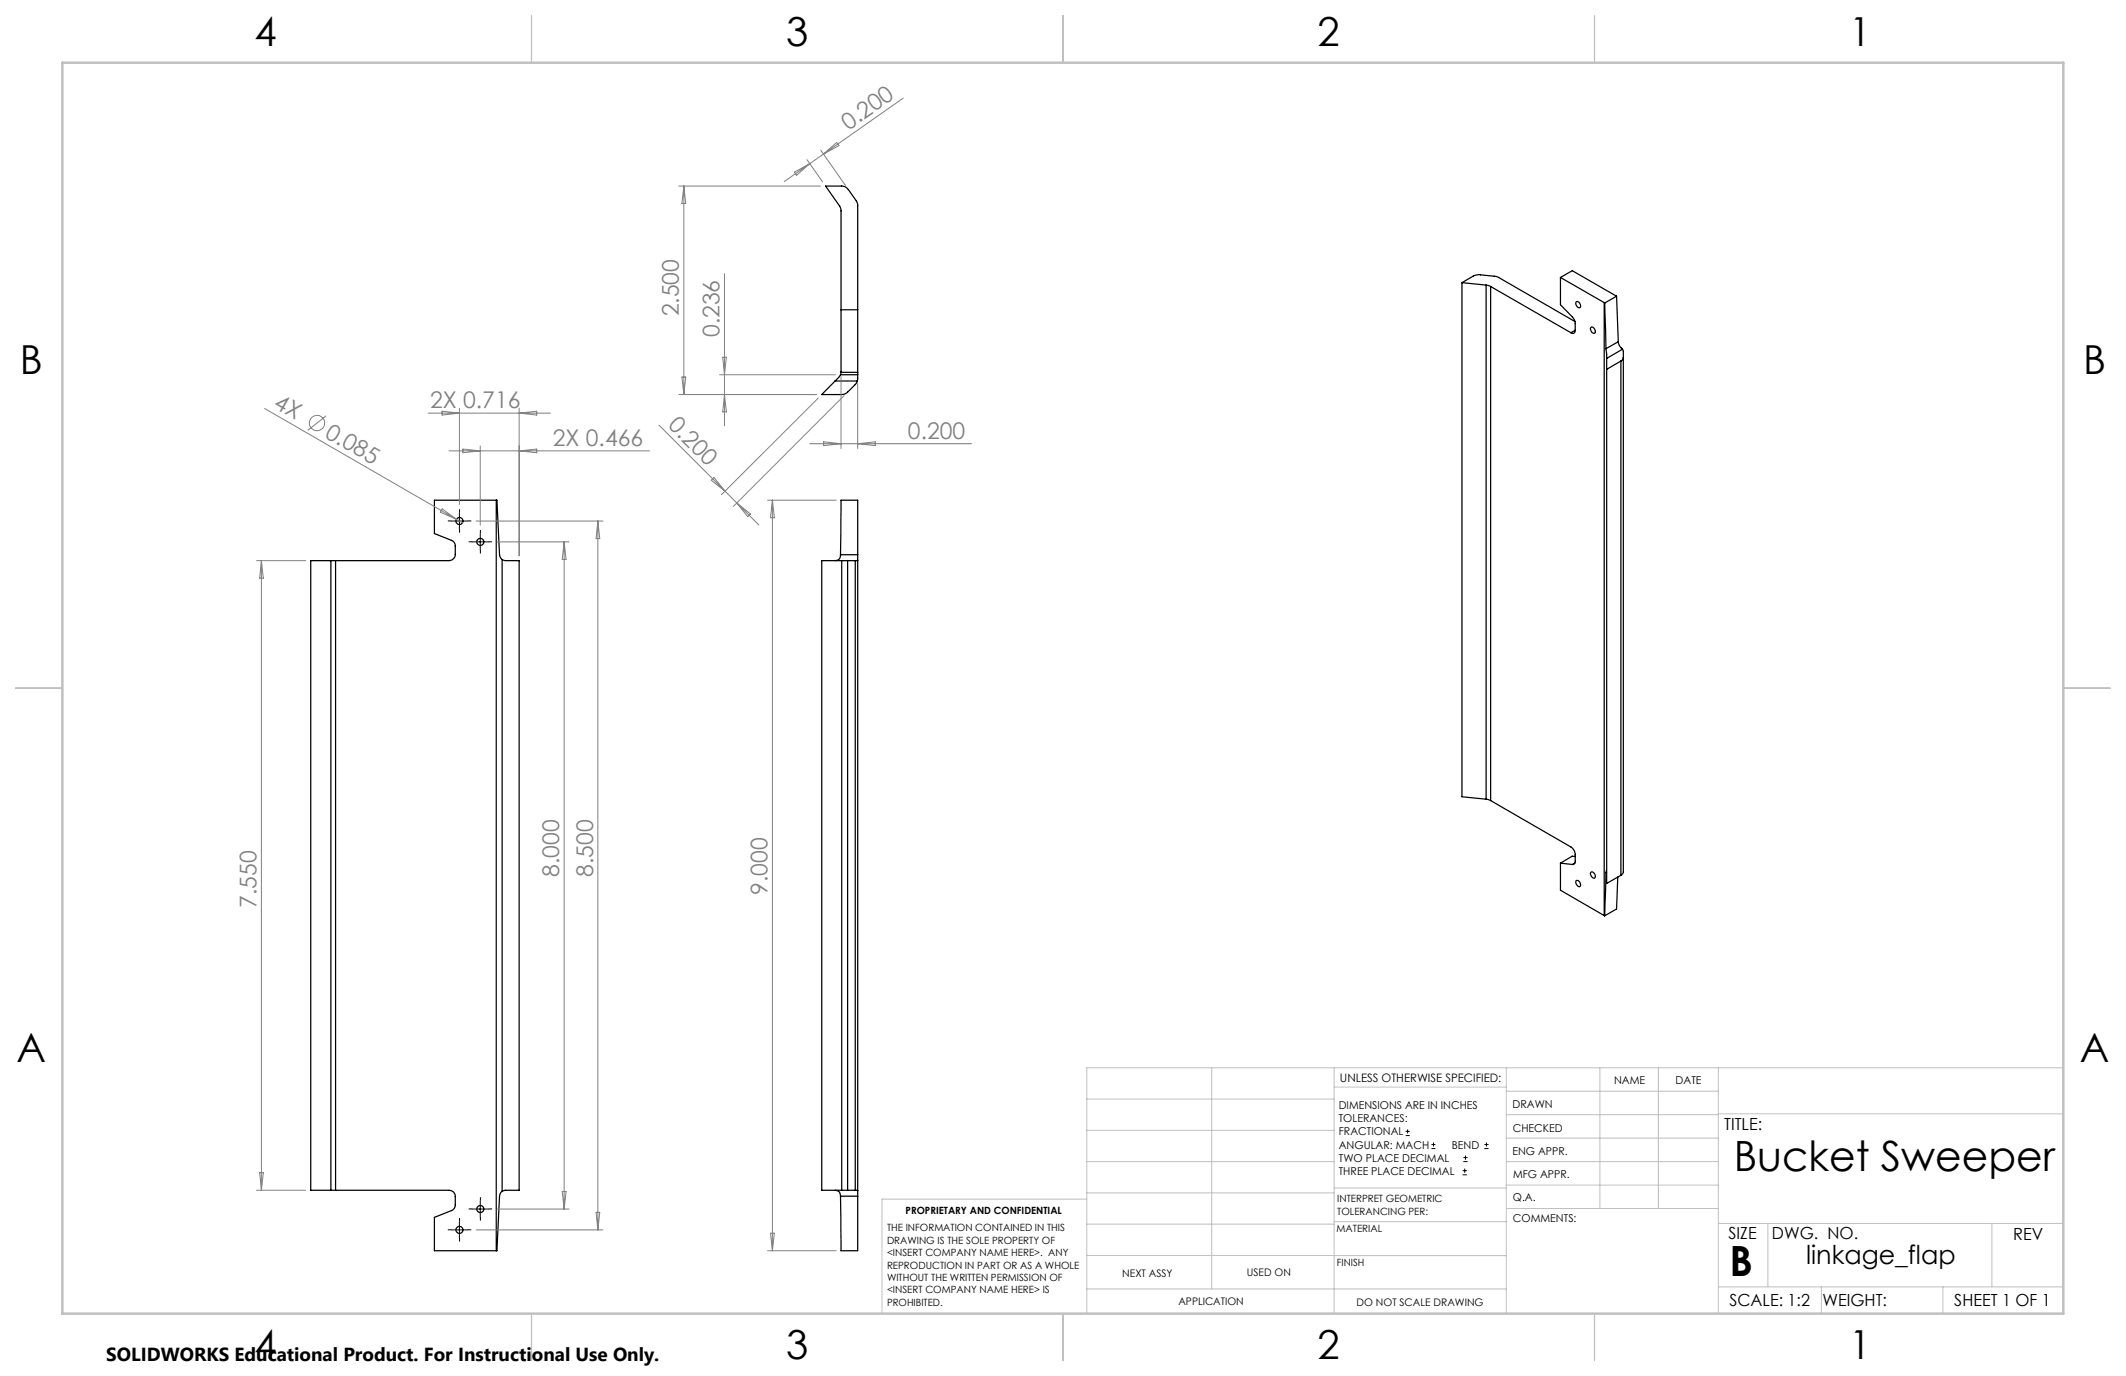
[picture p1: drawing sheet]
<svg xmlns="http://www.w3.org/2000/svg" width="432mm" height="279mm" viewBox="0 0 432 279" stroke-linecap="round" stroke-linejoin="round" font-family="sans-serif">
<g fill="none" stroke="#000" stroke-width=".25">
<path d="M296.9 57.4l2.3-1.3 .7-.3 4.3 .4 15.7 9.1M296.9 57.4l4.9 .5M296.9 57.4v104.4l4.9 .5M301.8 57.9l1 .3M301.8 57.9v104.4M302.8 58.2v104.4M302.8 58.2l16.3 9.4M316.9 56.3v5.6l2.7 2.8 .3 .8v1.6M316.9 56.3l8.9 5.2M316.9 56.3l2.4-1.3 9 5.1M169.6 77.4l-2.7 2.7 4.5-.1 .8-.4 1.6-1.6 .3-.6M169.6 77.4h4.5"/>
<path d="M170.7 76.1l-1.1 1.3M170.7 76.1h3.5M170.8 75.6v-33l-.2-.7-2.9-4.1h3.2a1.61 1.61 0 0 1 1.4 .7l1.7 2.4 .2 .6v34.6M170.8 75.6l-.1 .5M170.8 75.6h3.4M170.8 62.9h3.4M174.2 76.1l-.1 1.3M319.9 67.1a.53 .53 0 0 1-.2 .5 .53 .53 0 0 1-.6 0M319.9 67.1l-.8 .5M320.2 61.2a.83 .83 0 0 1 .7 1.3 .81 .81 0 0 1-.7-1.3zM323.2 66.4a.83 .83 0 0 1 .7 1.3 .81 .81 0 0 1-.7-1.3zM325.8 61.5h.1"/>
<path d="M325.8 61.5v124.4M325.9 61.5l.3 9.3M326.2 70.8l.1 2M326.3 72.8v106.6l2.9-1.7M328.3 60.1l.4 9.3M328.3 60.1l-2.4 1.4M328.7 69.4l.2 .8 .6 .7M328.7 69.4l-2.5 1.4M329.2 73.3l-2.9 1.7M329.2 73.3v104.4M329.5 70.9l.2 .4v105.8l-.5 .6M329.5 70.9l-3.2 1.9"/>
<path d="M329.7 72.6l-.1 .3-.4 .4M67.2 113.8h1M67.2 113.8h-4.1v127.9h4.1M67.2 113.8v127.9M68.2 113.8v127.9M100.8 101.6h.1l.6 11 .2 .7 .3 .3M100.8 101.6h-12.6v6.7l3.5 1.4a1.24 1.24 0 0 1 .8 1.2v1.7a1.26 1.26 0 0 1-1.3 1.2h-23M100.8 101.6v152.4M102 113.6l.7 .2h2.7v127.9h-2.7l-.7 .2M102 113.6v128.3M170.7 112.6l-.3 1-.8 .2M170.7 112.6l.1-11h3.4v11"/>
<path d="M170.7 112.6h3.5M171 113.8h1.2M171 113.8h-4.1v127.9h4.1M171 113.8v127.9M172.2 113.8h1.5M172.2 113.8v127.9M173.7 113.8v127.9M174.2 113.7l-.5 .1M174.2 112.6v1.1M174.2 113.7v128.1M301.8 162.3l1 .3M302.8 162.6l16.3 9.4a1.91 1.91 0 0 1 .8 1.5v1.4a.56 .56 0 0 1-.5 .6"/>
<path d="M316.9 175.3v5.5l8.9 5.1M316.9 175.3l2.5 .2M319.9 175.2l-.5 .3M319.9 173.9l-.6-.1-2.4 1.5M320.2 178.8a.74 .74 0 0 1 .7 .4 .74 .74 0 0 1-.2 .9l-.5-.5-.2-.5zM323.2 177.1a.81 .81 0 0 1 .7 1.2 .83 .83 0 0 1-.7-1.2zM326.2 177.2l-.3 8.7M326.3 176.7l-.1 .5M326.3 177.1l-.1 .1M328.6 178.1l-.3 6.5-2.4 1.3M325.8 185.9h.1M67.2 241.7h1"/>
<path d="M68.2 241.7h23a1.21 1.21 0 0 1 1.3 1.3v1.7a1.24 1.24 0 0 1-.8 1.1l-3.5 1.4v6.8h12.6M102 241.9l-.3 .2-.2 .7-.6 11.2h-.1M169.6 241.7h.3a.98 .98 0 0 1 .8 1.2M170.7 242.9l.1 11.1h3.4v-11.1M170.7 242.9h3.5M171 241.7h1.2M172.2 241.7h1.5M173.7 241.7l.5 .1M174.2 241.8v1.1"/>
<circle cx="93.3" cy="105.8" r=".72"/>
<circle cx="97.6" cy="110" r=".72"/>
<circle cx="93.3" cy="249.7" r=".72"/>
<circle cx="97.6" cy="245.5" r=".72"/>
</g>
<g fill="none" stroke="#808080" stroke-width=".2">
<path d="M183.4 19.9l-16.1 11.4M137.9 37.8h28.8M138.9 37.8v42.3M138.9 37.8l.4 3.5h-.8zM161.4 35l3.1-1.8-2.7 2.4zM163.9 32.4l3.2 4.5M166.7 30.5l5 7.2M167.3 31.3l-8 5.6M167.3 31.3l2.6-2.4 .5 .7zM147.1 55.6v30.9M138.5 76.6h.8l-.4 3.5zM146.2 76.1h23.5"/>
<path d="M146.8 72.5h.7l-.4 3.6zM170.8 76.4v14.7M174.2 77.9v13.2M53.7 82.9l39 22.5M66.3 84.4l-3.8 3M87 83.9h24.8M89.8 83.5l3.5 .4-3.5 .4zM91.2 91.5h40.7M93.3 82.9v19.5M94 91.2l3.5 .3-3.5 .4zM97.5 90.6v16M105.4 82.9v30"/>
<path d="M105.4 83.9l3.6-.4v.8zM105.4 91.5l3.6-.3v.7zM133.8 86.3l20.3 20.3M137.9 80.1h28M145 96.9l2.2 2.8-2.7-2.2zM147.1 80.1l.4 3.5h-.7zM164.5 90.1h32.8M166.2 80.8l-19.7 19.6M167.3 89.7l3.5 .4-3.5 .4zM171.4 80.3l-22.5 22.5M174.2 90.1l3.6-.4v.8zM52.1 113.8h10"/>
<path d="M53.1 113.8v127.9M53.1 113.8l.4 3.6h-.8zM89.8 103.3l2.9 2.1-3.3-1.4zM92.7 105.4l1.2 .8M96.7 105.8h25.7M100.9 110h14.7M114.6 110v135.5M114.6 110l.4 3.6h-.8zM121.4 105.8v143.9M121.4 105.8l.4 3.6h-.7zM149.6 102.1l2.8 2.3-.5 .5zM155.9 101.6h13.9"/>
<path d="M156.9 101.6v152.4M156.9 101.6l.4 3.5h-.8zM52.7 238.1h.8l-.4 3.6zM52.1 241.7h10M96.7 249.7h25.7M100.9 245.5h14.7M114.2 241.9h.8l-.4 3.6zM121.1 246.2h.7l-.4 3.5zM155.9 254h13.9M156.5 250.4h.8l-.4 3.6z"/>
<circle cx="64.4" cy="85.9" r="1.56"/>
</g>
<g fill="none" stroke="#000" stroke-width=".2">
<path d="M91.7 105.8h3.3M93.3 104.1v3.4M95.9 110h3.3M97.5 108.4v3.3M285.5 230.6h.8M285.5 229.7h.8M285.9 229.3v.9M290.7 233.2h.8M290.7 232.4h.8M291.1 232v.8M297.1 238.5h.8M297.1 237.7h.8"/>
<path d="M297.2 235.9h.9M297.2 235.1h.9M297.5 237.3v.8M297.6 234.6v.9M301.5 233.2h.8M301.5 232.4h.8M301.9 232v.8M91.7 249.7h3.3M93.3 248.1v3.3M95.9 245.5h3.3M97.5 243.8v3.4"/>
</g>
<g fill="none" stroke="#000" stroke-width=".2" stroke-dasharray="15.2 1.3 1.3 1.3" stroke-linecap="butt">
<path d="M91.7 105.8h-.7M93.3 104.1v-.7M93.3 107.4v.8M95 105.8h.7M95.9 110h-.7M97.6 108.3v-.7M97.6 111.7v.7M99.2 110h.8M91.7 249.7h-.7M93.3 248v-.7M93.3 251.4v.7M95 249.7h.7"/>
<path d="M95.9 245.5h-.7M97.6 243.8v-.7M97.6 247.1v.8M99.2 245.5h.8"/>
</g>
<g fill="none" stroke="#c0c0c0" stroke-width=".2">
<path d="M246.1 216.8v44.9M271 216.8v49.9M305.9 216.8v49.9M324.9 216.8v28.6M336.8 216.8v28.6M349 216.8v49.9M419.1 216.8h-198.4v49.9M220.7 235.9h50.3M220.7 229.5h50.3M220.7 223.2h50.3M271 220.7h34.9M305.9 231.1h43.1"/>
<path d="M305.9 226.3h43.1M305.9 221.6h43.1M305.9 235.9h43.1M349 226.2h70.1M220.7 248.6h50.3M220.7 242.2h50.3M220.7 254.9h50.3M220.7 243.5h-41.6v23.2M271 255h34.9M271 248.1h35M271 241.2h35M305.9 240.6h43.1"/>
<path d="M306 245.4h43M349 248.4h70.1M359.1 248.4v12.9M404.6 248.4v12.9M220.7 261.7h85.2M349 261.3h70.1M369.9 261.3v5.4M394.6 261.3v5.4"/>
</g>
<path d="M107.9 3.2v9.5M215.9 3.2v9.5M323.8 3.2v9.5M3.1 139.7h9.6M419.1 139.7h9.5M107.9 266.7v9.6M215.9 266.7v9.6M323.8 266.7v9.6" fill="none" stroke="#c0c0c0" stroke-width=".25"/>
<path d="M12.7 12.7h406.4v254h-406.4z" fill="none" stroke="#c0c0c0" stroke-width=".5"/>
<g font-size="8.5">
<text x="352.1" y="237.7">Bucket Sweeper</text>
<text x="351.3" y="259">B</text>
</g>
<g font-size="8.1">
<text x="51.7" y="9.3">4</text>
<text x="159.7" y="9.3">3</text>
<text x="267.6" y="9.3">2</text>
<text x="375.6" y="9.3">1</text>
<text x="4" y="76">B</text>
<text x="423.1" y="76">B</text>
<text x="3.3" y="215.7">A</text>
<text x="422.4" y="215.7">A</text>
<text x="51.7" y="276">4</text>
<text x="159.7" y="276">3</text>
<text x="267.6" y="276">2</text>
<text x="375.6" y="276">1</text>
</g>
<text font-size="5.3" x="366.8" y="256.7">linkage_flap</text>
<g font-size="4.7" fill="#808080">
<text x="172.3" y="26.5" transform="rotate(-35 172.3 26.5)">0.200</text>
<text x="137.9" y="64.3" transform="rotate(-90 137.9 64.3)">2.500</text>
<text x="146.2" y="68.5" transform="rotate(-90 146.2 68.5)">0.236</text>
<text x="55.4" y="82.6" transform="rotate(30 55.4 82.6)">4X</text>
<text x="87.3" y="82.9">2X 0.716</text>
<text x="65.8" y="88.6" transform="rotate(30 65.8 88.6)">0.085</text>
<text x="135.5" y="86.5" transform="rotate(45 135.5 86.5)">0.200</text>
<text x="184.4" y="89.1">0.200</text>
<text x="112.3" y="90.5">2X 0.466</text>
<text x="113.6" y="178.1" transform="rotate(-90 113.6 178.1)">8.000</text>
<text x="120.4" y="178.1" transform="rotate(-90 120.4 178.1)">8.500</text>
<text x="52.1" y="184.4" transform="rotate(-90 52.1 184.4)">7.550</text>
<text x="155.9" y="181.7" transform="rotate(-90 155.9 181.7)">9.000</text>
</g>
<text font-size="3.8" x="21.6" y="276.3">SOLIDWORKS Educational Product. For Instructional Use Only.</text>
<g font-size="3.4">
<text x="350.2" y="229.5">TITLE:</text>
<text x="351.1" y="251.6">SIZE</text>
<text x="359.9" y="251.6">DWG. NO.</text>
<text x="408.9" y="251.7">REV</text>
<text x="351.2" y="265.2">SCALE: 1:2</text>
<text x="370.1" y="265.3">WEIGHT:</text>
<text x="396.9" y="265.2">SHEET 1 OF 1</text>
</g>
<text font-size="2.4" x="272.2" y="219.7">UNLESS OTHERWISE SPECIFIED:</text>
<g font-size="2.2">
<text x="327.8" y="220.1">NAME</text>
<text x="340.3" y="220.2">DATE</text>
<text x="271.9" y="225.3">DIMENSIONS ARE IN INCHES</text>
<text x="271.9" y="227.9">TOLERANCES:</text>
<text x="307.2" y="224.9">DRAWN</text>
<text x="271.9" y="230.6">FRACTIONAL</text>
<text x="271.9" y="233.2">ANGULAR: MACH</text>
<text x="294.9" y="233.2">BEND</text>
<text x="307.3" y="229.8">CHECKED</text>
<text x="271.9" y="235.9">TWO PLACE DECIMAL</text>
<text x="271.9" y="238.5">THREE PLACE DECIMAL</text>
<text x="307.2" y="234.4">ENG APPR.</text>
<text x="307.3" y="239.2">MFG APPR.</text>
<text x="307.3" y="243.9">Q.A.</text>
<text x="307.3" y="248.1">COMMENTS:</text>
</g>
<g font-size="2.1">
<text x="227.9" y="259.2">NEXT ASSY</text>
<text x="253.3" y="259.2">USED ON</text>
<text x="239.3" y="265">APPLICATION</text>
<text x="275.5" y="265.1">DO NOT SCALE DRAWING</text>
</g>
<g font-size="2">
<text x="271.6" y="244.1">INTERPRET GEOMETRIC</text>
<text x="180.2" y="250">THE INFORMATION CONTAINED IN THIS</text>
<text x="183.9" y="246.4">PROPRIETARY AND CONFIDENTIAL</text>
<text x="271.5" y="250.2">MATERIAL</text>
<text x="271.6" y="246.6">TOLERANCING PER:</text>
<text x="180.2" y="252.5">DRAWING IS THE SOLE PROPERTY OF</text>
<text x="180.2" y="255.1">&lt;INSERT COMPANY NAME HERE&gt;. ANY</text>
<text x="180.2" y="257.6">REPRODUCTION IN PART OR AS A WHOLE</text>
<text x="271.5" y="257">FINISH</text>
<text x="180.2" y="260.1">WITHOUT THE WRITTEN PERMISSION OF</text>
<text x="180.2" y="262.6">&lt;INSERT COMPANY NAME HERE&gt; IS</text>
<text x="180.2" y="265.2">PROHIBITED.</text>
</g>
</svg>
